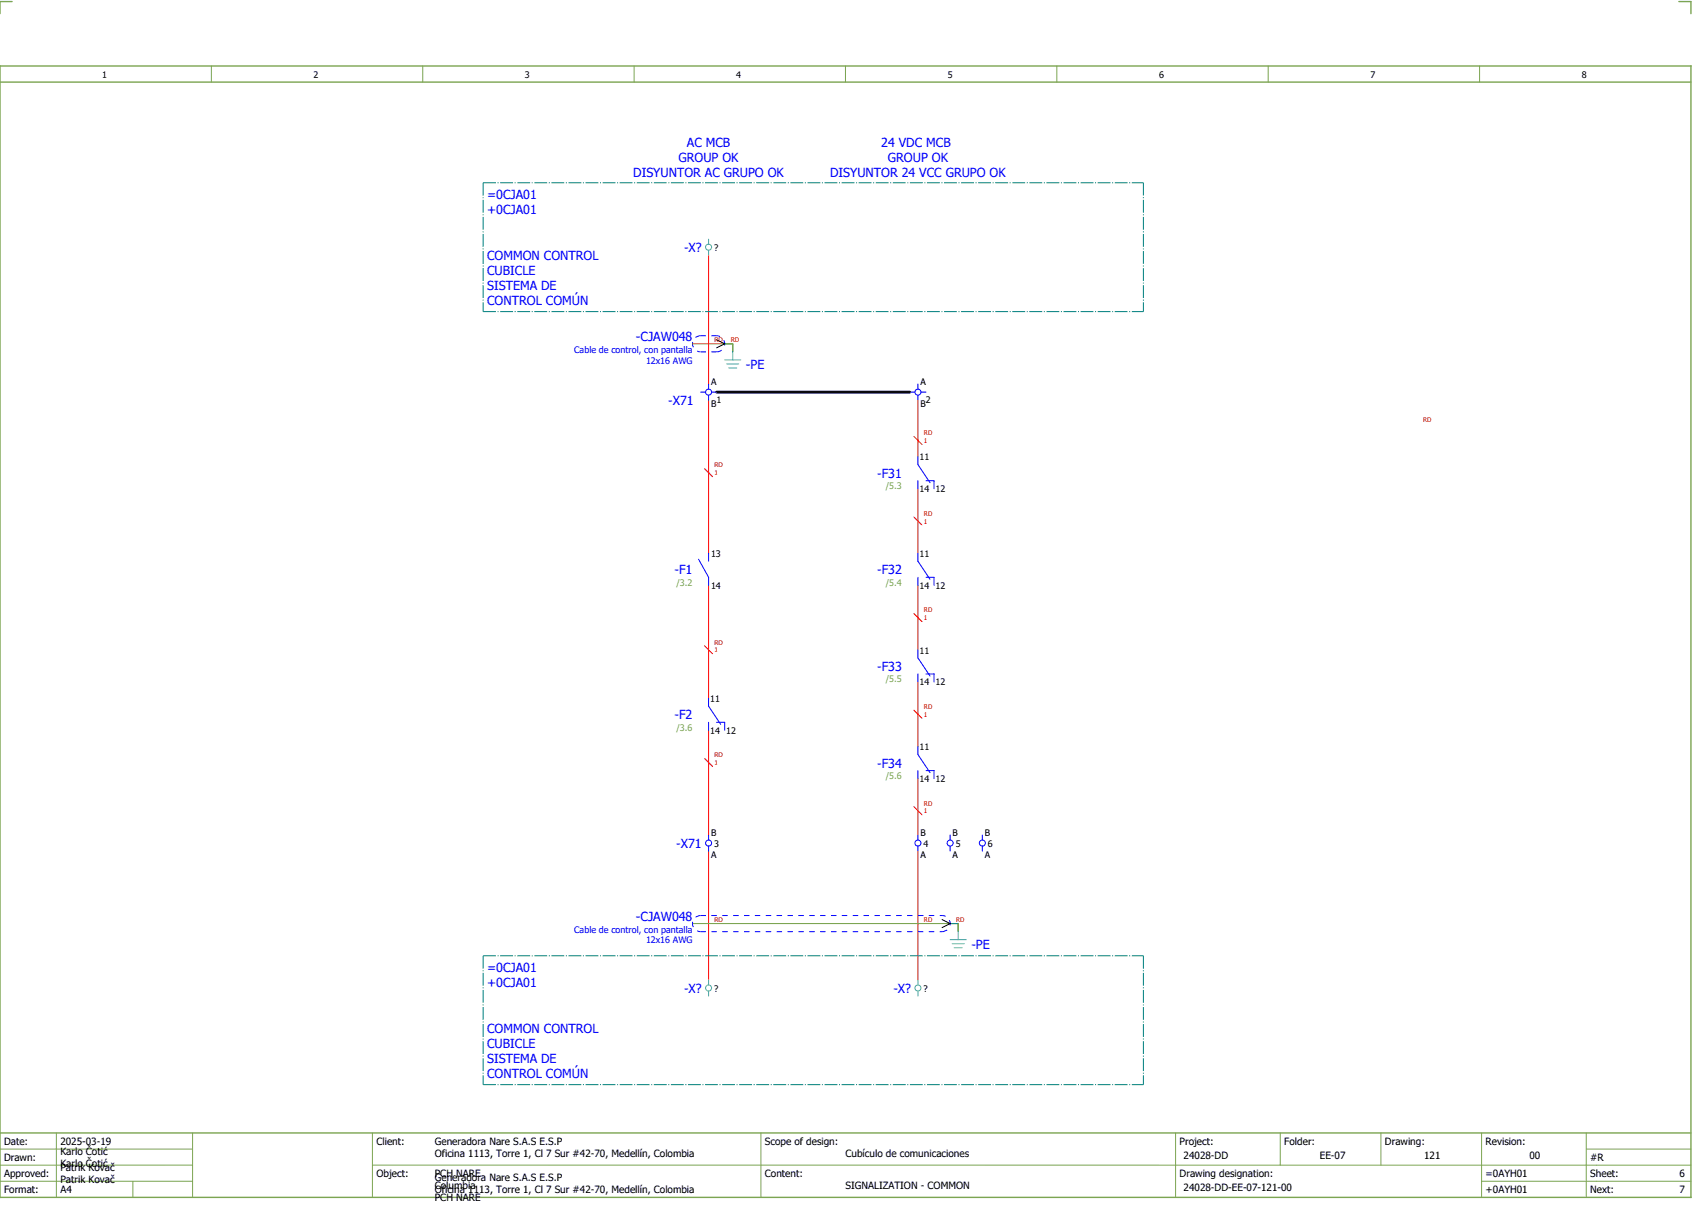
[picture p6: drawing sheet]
<svg xmlns="http://www.w3.org/2000/svg" width="421mm" height="301mm" viewBox="0 0 421 301" stroke-linecap="round" stroke-linejoin="round" font-family="sans-serif">
<path d="M0 16.4h420v281h-420zM3 .4h-3v3M417 .4h3v3M0 20.4h420M0 281.4h420" fill="none" stroke="#7ca552" stroke-width=".35"/>
<g fill="none" stroke="#7ca552" stroke-width=".25">
<path d="M52.5 16.4v4M105 16.4v4M157.5 16.4v4M210 16.4v4M262.5 16.4v4M315 16.4v4M367.5 16.4v4M0 285.4h47.8M0 293.4h47.8M14 281.4v16M33 293.4v4M47.8 281.4v16"/>
<path d="M47.8 289.4h-47.8M92.5 281.4v16M92.5 289.4h327.5M189 281.4v16M292 281.4v15.8M318 281.4v8M343 281.4v8M368 281.4v15.8M368 293.4h52M394 285.4h26M394 281.4v15.8"/>
</g>
<path d="M180 85.4h2M182 85.4v2M236 229.4h2M238 229.4v2" fill="none" stroke="#00be00" stroke-width=".25" stroke-dasharray="3.2 .4 .3 .4"/>
<g fill="none" stroke="#f00" stroke-width=".25">
<path d="M176 63.4v32M176 99.4v38M228 99.4v14M175 116.4l2 2M227 108.4l2 2M227 128.4l2 2M228 121.4v16M176 145.4v28M227 152.4l2 2M228 145.4v16M175 160.4l2 2M227 176.4l2 2"/>
<path d="M228 169.4v16M175 188.4l2 2M176 181.4v26M228 193.4v14M176 211.4v32M227 200.4l2 2M228 211.4v32"/>
</g>
<path d="M178 97.4h48" fill="none" stroke="#000" stroke-width=".7"/>
<path d="M180 85.4h2M182 85.4v2M236 229.4h2M238 229.4v2" fill="none" stroke="#00be00" stroke-width=".25" stroke-dasharray="3.2 .4 .3 .4" stroke-linecap="butt"/>
<path d="M120 45.4h164M120 45.4v32M284 45.4v32M120 77.4h164M120 237.4h164M120 237.4v32M284 237.4v32M120 269.4h164" fill="none" stroke="#007f7f" stroke-width=".25" stroke-dasharray="3.2 .4 .3 .4" stroke-linecap="butt"/>
<g fill="none" stroke="#00f" stroke-width=".25">
<path d="M174 97.4h1.3M176 95.4v1.2M176 98.1v1.3M176.8 97.4h1.2M226 97.4h1.2M228 95.4v1.2M228 98.1v1.3M228.7 97.4h1.3M228 113.4v2l3 4.5M228 119.4v2M230 119.4h2v2M173.5 138.9l2.5 4.5v2"/>
<path d="M176 137.4v2M228 137.4v2l3 4.5M228 143.4v2M230 143.4h2v2M176 173.4v2l3 4.5M176 179.4v2M178 179.4h2v2M228 161.4v2l3 4.5M228 167.4v2M230 167.4h2v2M228 185.4v2l3 4.5M228 191.4v2"/>
<path d="M230 191.4h2v2M176 207.4v1.2M176 210.1v1.3M228 207.4v1.2M228 210.1v1.3M236 207.4v1.2M236 210.1v1.3M244 207.4v1.2M244 210.1v1.3"/>
<circle cx="176" cy="97.4" r=".75"/>
<circle cx="228" cy="97.4" r=".75"/>
<circle cx="176" cy="209.4" r=".75"/>
<circle cx="228" cy="209.4" r=".75"/>
<circle cx="236" cy="209.4" r=".75"/>
<circle cx="244" cy="209.4" r=".75"/>
</g>
<g fill="none" stroke="#52a5a5" stroke-width=".25">
<path d="M176 59.4v1.2M176 62.1v1.3M180 89.4h4M180.5 90.4h3M181 91.4h2M182 87.4v2M236 233.4h4M236.5 234.4h3M237 235.4h2M238 231.4v2M176 243.4v1.2M176 246.1v1.3"/>
<path d="M228 243.4v1.2M228 246.1v1.3"/>
<circle cx="176" cy="61.4" r=".75"/>
<circle cx="176" cy="245.4" r=".75"/>
<circle cx="228" cy="245.4" r=".75"/>
</g>
<path d="M172 85.4h8M172 229.4h64" fill="none" stroke="#a57c00" stroke-width=".25"/>
<path d="M174 87.4h4M174 83.4h4M174 83.4a2 2 0 0 0-2 2 2 2 0 0 0 2 2M178 87.4a2 2 0 0 0 2-2 2 2 0 0 0-2-2M174 231.4h60M174 227.4h60M174 227.4a2 2 0 0 0-2 2 2 2 0 0 0 2 2M234 231.4a2 2 0 0 0 2-2 2 2 0 0 0-2-2" fill="none" stroke="#00f" stroke-width=".25" stroke-dasharray="1.4 1.4" stroke-linecap="butt"/>
<path d="M178 84.4l2 1-2 1M234 228.4l2 1-2 1" fill="none" stroke="#000" stroke-width=".25"/>
<g font-size="3.1" fill="#00f">
<text x="168.5" y="40.3">GROUP OK</text>
<text x="170.6" y="36.5">AC MCB</text>
<text x="218.9" y="36.5">24 VDC MCB</text>
<text x="220.5" y="40.3">GROUP OK</text>
<text x="157.3" y="44">DISYUNTOR AC GRUPO OK</text>
<text x="206.2" y="44">DISYUNTOR 24 VCC GRUPO OK</text>
<text x="121" y="49.5">=0CJA01</text>
<text x="121" y="53.3">+0CJA01</text>
<text x="121" y="64.5">COMMON CONTROL</text>
<text x="169.9" y="62.6">-X?</text>
<text x="121" y="68.3">CUBICLE</text>
<text x="121" y="72">SISTEMA DE</text>
<text x="121" y="75.8">CONTROL COMÚN</text>
<text x="158" y="84.8">-CJAW048</text>
<text x="185.3" y="91.7">-PE</text>
<text x="166" y="100.7">-X71</text>
<text x="217.9" y="118.6">-F31</text>
<text x="167.6" y="142.6">-F1</text>
<text x="217.9" y="142.6">-F32</text>
<text x="217.9" y="166.6">-F33</text>
<text x="167.6" y="178.6">-F2</text>
<text x="217.9" y="190.6">-F34</text>
<text x="168" y="210.6">-X71</text>
<text x="158" y="228.8">-CJAW048</text>
<text x="241.3" y="235.7">-PE</text>
<text x="121" y="241.5">=0CJA01</text>
<text x="121" y="245.3">+0CJA01</text>
<text x="169.9" y="246.6">-X?</text>
<text x="221.9" y="246.6">-X?</text>
<text x="121" y="256.5">COMMON CONTROL</text>
<text x="121" y="260.3">CUBICLE</text>
<text x="121" y="264">SISTEMA DE</text>
<text x="121" y="267.8">CONTROL COMÚN</text>
</g>
<g font-size="2.5">
<text x="1" y="284.4">Date:</text>
<text x="15" y="286.9">Karlo Čotić</text>
<text x="15" y="284.4">2025-03-19</text>
<text x="93.5" y="284.4">Client:</text>
<text x="108" y="284.4">Generadora Nare S.A.S E.S.P</text>
<text x="108" y="287.4">Oficina 1113, Torre 1, Cl 7 Sur #42-70, Medellín, Colombia</text>
<text x="190" y="284.4">Scope of design:</text>
<text x="210" y="287.4">Cubículo de comunicaciones</text>
<text x="293" y="284.4">Project:</text>
<text x="294" y="287.9">24028-DD</text>
<text x="319" y="284.4">Folder:</text>
<text x="327.8" y="287.9">EE-07</text>
<text x="344" y="284.4">Drawing:</text>
<text x="353.7" y="287.9">121</text>
<text x="369" y="284.4">Revision:</text>
<text x="379.9" y="287.9">00</text>
<text x="1" y="288.4">Drawn:</text>
<text x="1" y="292.4">Approved:</text>
<text x="15" y="289.9">Karlo Čotić</text>
<text x="15" y="290.9">Patrik Kovač</text>
<text x="15" y="293.9">Patrik Kovač</text>
<text x="93.5" y="292.4">Object:</text>
<text x="108" y="293.4">Generadora Nare S.A.S E.S.P</text>
<text x="108" y="292.4">PCH NARE</text>
<text x="190" y="292.4">Content:</text>
<text x="293" y="292.4">Drawing designation:</text>
<text x="369" y="292.4">=0AYH01</text>
<text x="395" y="292.4">Sheet:</text>
<text x="395" y="288.4">#R</text>
<text x="417.1" y="292.4">6</text>
<text x="1" y="296.4">Format:</text>
<text x="15" y="296.4">A4</text>
<text x="108" y="296.4">Oficina 1113, Torre 1, Cl 7 Sur #42-70, Medellín, Colombia</text>
<text x="108" y="295.4">Columbia</text>
<text x="108" y="298.4">PCH NARE</text>
<text x="210" y="295.4">SIGNALIZATION - COMMON</text>
<text x="294" y="295.9">24028-DD-EE-07-121-00</text>
<text x="369" y="296.4">+0AYH01</text>
<text x="395" y="296.4">Next:</text>
<text x="417.1" y="296.4">7</text>
</g>
<g font-size="2.2">
<text x="25.4" y="19.4">1</text>
<text x="77.9" y="19.4">2</text>
<text x="130.4" y="19.4">3</text>
<text x="182.9" y="19.4">4</text>
<text x="235.4" y="19.4">5</text>
<text x="287.9" y="19.4">6</text>
<text x="340.4" y="19.4">7</text>
<text x="392.9" y="19.4">8</text>
<text x="177.4" y="62.3">?</text>
<text x="176.6" y="95.5">A</text>
<text x="228.6" y="95.5">A</text>
<text x="176.6" y="101">B</text>
<text x="178" y="100">1</text>
<text x="228.6" y="101">B</text>
<text x="230" y="100">2</text>
<text x="228.4" y="114.3">11</text>
<text x="228.4" y="122.2">14</text>
<text x="232.4" y="122.2">12</text>
<text x="176.6" y="138.3">13</text>
<text x="228.4" y="138.3">11</text>
<text x="176.6" y="146.2">14</text>
<text x="228.4" y="146.2">14</text>
<text x="232.4" y="146.2">12</text>
<text x="228.4" y="162.3">11</text>
<text x="228.4" y="170.2">14</text>
<text x="232.4" y="170.2">12</text>
<text x="176.4" y="174.3">11</text>
<text x="176.4" y="182.2">14</text>
<text x="180.4" y="182.2">12</text>
<text x="228.4" y="186.3">11</text>
<text x="228.4" y="194.2">14</text>
<text x="232.4" y="194.2">12</text>
<text x="176.6" y="207.5">B</text>
<text x="228.6" y="207.5">B</text>
<text x="236.6" y="207.5">B</text>
<text x="244.6" y="207.5">B</text>
<text x="176.6" y="213">A</text>
<text x="177.4" y="210.3">3</text>
<text x="228.6" y="213">A</text>
<text x="229.4" y="210.3">4</text>
<text x="236.6" y="213">A</text>
<text x="237.4" y="210.3">5</text>
<text x="244.6" y="213">A</text>
<text x="245.4" y="210.3">6</text>
<text x="177.4" y="246.3">?</text>
<text x="229.4" y="246.3">?</text>
</g>
<g font-size="2.2" fill="#00f">
<text x="142.6" y="87.6">Cable de control, con pantalla</text>
<text x="160.5" y="90.3">12x16 AWG</text>
<text x="142.6" y="231.6">Cable de control, con pantalla</text>
<text x="160.5" y="234.3">12x16 AWG</text>
</g>
<g font-size="2.2" fill="#7ca552">
<text x="220" y="121.5">/5.3</text>
<text x="168" y="145.5">/3.2</text>
<text x="220" y="145.5">/5.4</text>
<text x="220" y="169.5">/5.5</text>
<text x="168" y="181.5">/3.6</text>
<text x="220" y="193.5">/5.6</text>
</g>
<g font-size="1.6" fill="#f00">
<text x="177.5" y="84.9">RD</text>
<text x="181.5" y="84.9">RD</text>
<text x="353.5" y="104.9">RD</text>
<text x="229.5" y="110">1</text>
<text x="229.5" y="108.1">RD</text>
<text x="177.5" y="118">1</text>
<text x="177.5" y="116.1">RD</text>
<text x="229.5" y="130">1</text>
<text x="229.5" y="128.1">RD</text>
<text x="229.5" y="154">1</text>
<text x="229.5" y="152.1">RD</text>
<text x="177.5" y="160.1">RD</text>
<text x="177.5" y="162">1</text>
<text x="229.5" y="178">1</text>
<text x="229.5" y="176.1">RD</text>
<text x="177.5" y="190">1</text>
<text x="177.5" y="188.1">RD</text>
<text x="229.5" y="202">1</text>
<text x="229.5" y="200.1">RD</text>
<text x="177.5" y="228.9">RD</text>
<text x="229.5" y="228.9">RD</text>
<text x="237.5" y="228.9">RD</text>
</g>
</svg>
